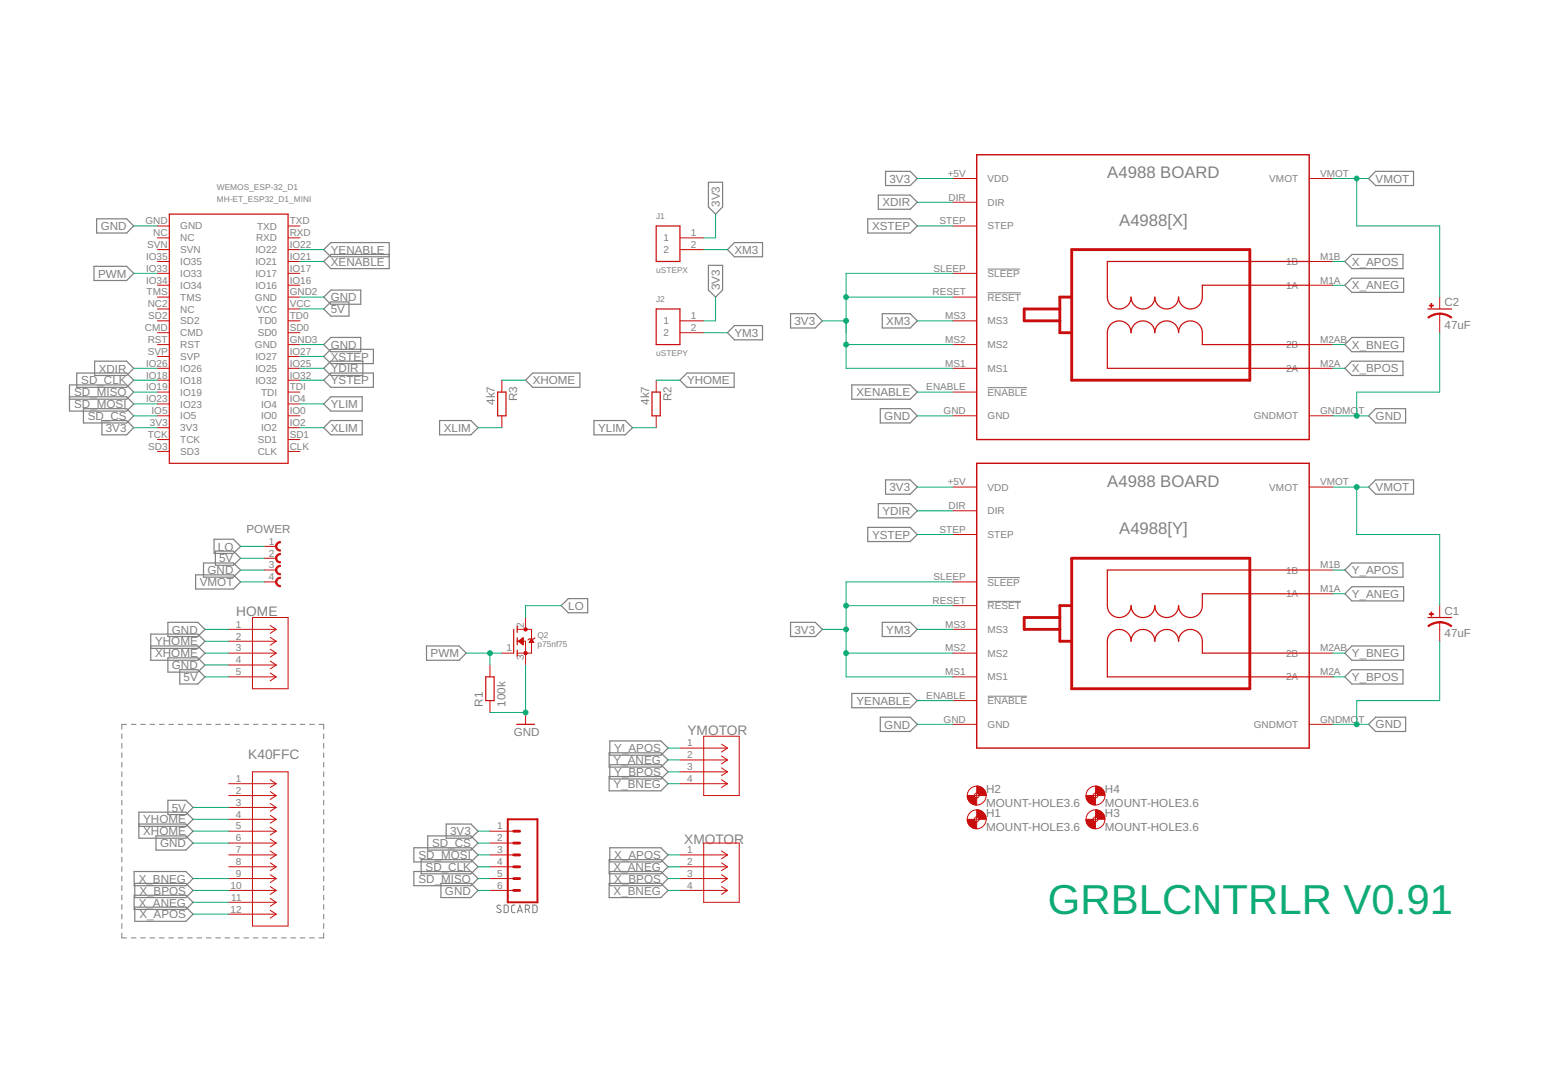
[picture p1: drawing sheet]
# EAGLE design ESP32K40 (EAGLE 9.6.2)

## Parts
A4988[X]  XMOTOR  BOARD_A4988  [BOARD_A4988]
A4988[Y]  YMOTOR  BOARD_A4988  [BOARD_A4988]
C1  47uF  CPOL-USTAP5-70  [TAP5-70]
C2  47uF  CPOL-USTAP5-70  [TAP5-70]
H1  MOUNT-HOLE3.6  [3,6]
H2  MOUNT-HOLE3.6  [3,6]
H3  MOUNT-HOLE3.6  [3,6]
H4  MOUNT-HOLE3.6  [3,6]
HOME  B5B-XH-A(LF)(SN)  [CONN_B5B-XH-A(LF)(SN)_JST]
J1  uSTEPX  61300211121  [61300211121]
J2  uSTEPY  61300211121  [61300211121]
K40FFC  1-84534-2  [CON12_TH_FCC-FPC2]
POWER  691371700004B  [691371700004B]
Q2  p75nf75  MOSFET-NGDS_TO220V  [TO220V]
R1  100k  R-EU_V234/12  [V234/12]
R2  4k7  R-EU_V234/12  [V234/12]
R3  4k7  R-EU_V234/12  [V234/12]
SDCARD  CONN_06LONGPADS  [1X06_LONGPADS]
WEMOS_ESP-32_D1  MH-ET_ESP32_D1_MINI  [MH-ET_ESP32_D1_MINI]
XMOTOR  B4B-XH-A_(LF)(SN)  [CONN_B4B-XH-A_(LF)(SN)_JST]
YMOTOR  B4B-XH-A_(LF)(SN)  [CONN_B4B-XH-A_(LF)(SN)_JST]

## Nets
3V3 [PWR]: A4988[X].+5V(VDD) A4988[X].MS1 A4988[X].MS2 A4988[X].RESET(!RESET) A4988[X].SLEEP(!SLEEP) A4988[Y].+5V(VDD) A4988[Y].MS1 A4988[Y].MS2 A4988[Y].RESET(!RESET) A4988[Y].SLEEP(!SLEEP) J1.1 J2.1 SDCARD.1 WEMOS_ESP-32_D1.3V3
5V [PWR]: HOME.5 K40FFC.3 POWER.2 WEMOS_ESP-32_D1.VCC
GND [MOTOR]: A4988[X].GND A4988[X].GNDMOT A4988[Y].GND A4988[Y].GNDMOT C1.- C2.- HOME.1 HOME.4 K40FFC.6 POWER.3 Q2.3(S) R1.1 SDCARD.6 WEMOS_ESP-32_D1.GND WEMOS_ESP-32_D1.GND2(GND) WEMOS_ESP-32_D1.GND3(GND)
LO: POWER.1 Q2.2(D)
PWM: Q2.1(G) R1.2 WEMOS_ESP-32_D1.IO33
SD_CLK: SDCARD.4 WEMOS_ESP-32_D1.IO18
SD_CS: SDCARD.2 WEMOS_ESP-32_D1.IO5
SD_MISO: SDCARD.5 WEMOS_ESP-32_D1.IO19
SD_MOSI: SDCARD.3 WEMOS_ESP-32_D1.IO23
VMOT [MOTOR]: A4988[X].VMOT A4988[Y].VMOT C1.+ C2.+ POWER.4
X_ANEG [MOTOR]: A4988[X].M1A(1A) K40FFC.11 XMOTOR.2
X_APOS [MOTOR]: A4988[X].M1B(1B) K40FFC.12 XMOTOR.1
X_BNEG [MOTOR]: A4988[X].M2AB(2B) K40FFC.9 XMOTOR.4
X_BPOS [MOTOR]: A4988[X].M2A(2A) K40FFC.10 XMOTOR.3
XDIR: A4988[X].DIR WEMOS_ESP-32_D1.IO26
XENABLE: A4988[X].ENABLE(!ENABLE) WEMOS_ESP-32_D1.IO21
XHOME: HOME.3 K40FFC.5 R3.1
XLIM: R3.2 WEMOS_ESP-32_D1.IO2
XM3: A4988[X].MS3 J1.2
XSTEP: A4988[X].STEP WEMOS_ESP-32_D1.IO27
Y_ANEG [MOTOR]: A4988[Y].M1A(1A) YMOTOR.2
Y_APOS [MOTOR]: A4988[Y].M1B(1B) YMOTOR.1
Y_BNEG [MOTOR]: A4988[Y].M2AB(2B) YMOTOR.4
Y_BPOS [MOTOR]: A4988[Y].M2A(2A) YMOTOR.3
YDIR: A4988[Y].DIR WEMOS_ESP-32_D1.IO25
YENABLE: A4988[Y].ENABLE(!ENABLE) WEMOS_ESP-32_D1.IO22
YHOME: HOME.2 K40FFC.4 R2.1
YLIM: R2.2 WEMOS_ESP-32_D1.IO4
YM3: A4988[Y].MS3 J2.2
YSTEP: A4988[Y].STEP WEMOS_ESP-32_D1.IO32
Unconnected: K40FFC.1 K40FFC.2 K40FFC.7 K40FFC.8 WEMOS_ESP-32_D1.CLK WEMOS_ESP-32_D1.CMD WEMOS_ESP-32_D1.IO0 WEMOS_ESP-32_D1.IO16 WEMOS_ESP-32_D1.IO17 WEMOS_ESP-32_D1.IO34 WEMOS_ESP-32_D1.IO35 WEMOS_ESP-32_D1.NC WEMOS_ESP-32_D1.NC2(NC) WEMOS_ESP-32_D1.RST WEMOS_ESP-32_D1.RXD WEMOS_ESP-32_D1.SD0 WEMOS_ESP-32_D1.SD1 WEMOS_ESP-32_D1.SD2 WEMOS_ESP-32_D1.SD3 WEMOS_ESP-32_D1.SVN WEMOS_ESP-32_D1.SVP WEMOS_ESP-32_D1.TCK WEMOS_ESP-32_D1.TD0 WEMOS_ESP-32_D1.TDI WEMOS_ESP-32_D1.TMS WEMOS_ESP-32_D1.TXD

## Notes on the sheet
- GRBLCNTRLR V0.91

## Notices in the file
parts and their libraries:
customaj: COPYRIGHT: Copyright (C) 2018 Accelerated Designs. All rights reserved
customaj: COPYRIGHT: Copyright (C) 2016 Accelerated Designs. All rights reserved
Wurth_Elektronik_Electromechanic_Termina: Copyright: Würth Elektronik
